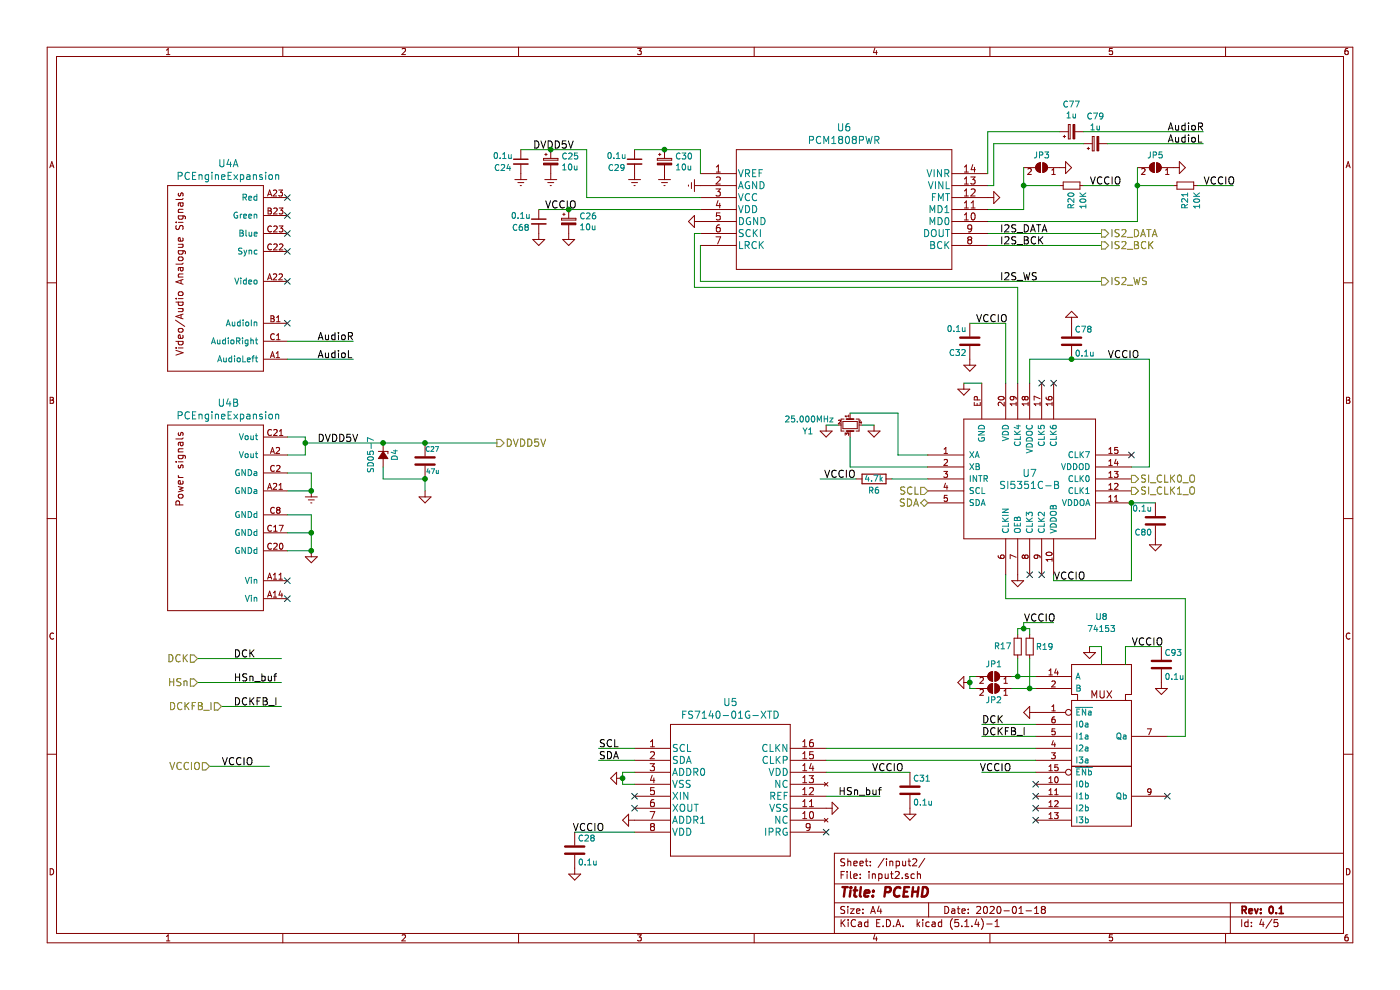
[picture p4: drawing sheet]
EESchema Schematic File Version 4
LIBS:pcehd-cache
EELAYER 30 0
EELAYER END
$Descr A4 11693 8268
encoding utf-8
Sheet 4 5
Title "PCEHD"
Date "2020-01-18"
Rev "0.1"
Comp ""
Comment1 ""
Comment2 ""
Comment3 ""
Comment4 ""
$EndDescr
Text Label 1850 6400 0    60   ~ 0
VCCIO
Text HLabel 1650 5500 0    60   Input ~ 0
DCK
Text HLabel 1650 5700 0    60   Input ~ 0
HSn
Text Label 1950 5700 0    60   ~ 0
HSn_buf
Text Label 1950 5500 0    60   ~ 0
DCK
NoConn ~ 2400 5000
NoConn ~ 2400 4850
Connection ~ 2600 4600
Wire Wire Line
	2400 4600 2600 4600
Wire Wire Line
	2600 4450 2600 4600
Connection ~ 2600 4450
Wire Wire Line
	2400 4450 2600 4450
Wire Wire Line
	2600 4300 2600 4450
Wire Wire Line
	2400 4300 2600 4300
$Comp
L pcehd-rescue:GND-power #PWR?
U 1 1
P 2600 4600
AR Path="/5A43CDD8/5ED1A2D1" Ref="#PWR?"  Part="1" 
AR Path="/5ECF4034/5ED1A2D1" Ref="#PWR051"  Part="1" 
F 0 "#PWR051" H 2600 4600 30  0001 C CNN
F 1 "GND" H 2600 4530 30  0001 C CNN
F 2 "" H 2600 4600 60  0001 C CNN
F 3 "" H 2600 4600 60  0000 C CNN
	1    2600 4600
	1    0    0    -1  
$EndComp
Wire Wire Line
	2550 3800 2400 3800
Wire Wire Line
	2400 3650 2550 3650
$Comp
L pcengine_expansion:PCEngineExpansion U?
U 2 1
P 2200 4250
AR Path="/5A43CDD8/5ED1A2C5" Ref="U?"  Part="2" 
AR Path="/5ECF4034/5ED1A2C5" Ref="U4"  Part="2" 
F 0 "U4" H 1908 5137 60  0000 C CNN
F 1 "PCEngineExpansion" H 1908 5031 60  0000 C CNN
F 2 "pcengine_expansion:PCEngineExpansion" H 2200 4250 60  0001 C CNN
F 3 "" H 2200 4250 60  0001 C CNN
	2    2200 4250
	1    0    0    -1  
$EndComp
Text HLabel 4150 3700 2    60   Output ~ 0
DVDD5V
Connection ~ 3200 3700
Wire Wire Line
	3200 3900 3200 4000
$Comp
L pcehd-rescue:GND-power #PWR?
U 1 1
P 3550 4100
AR Path="/5A43CDD8/5ED1A2B6" Ref="#PWR?"  Part="1" 
AR Path="/5ECF4034/5ED1A2B6" Ref="#PWR052"  Part="1" 
F 0 "#PWR052" H 3550 4100 30  0001 C CNN
F 1 "GND" H 3550 4030 30  0001 C CNN
F 2 "" H 3550 4100 60  0001 C CNN
F 3 "" H 3550 4100 60  0000 C CNN
	1    3550 4100
	1    0    0    -1  
$EndComp
$Comp
L pcehd-rescue:D_Zener_Small_ALT-Device D?
U 1 1
P 3200 3800
AR Path="/5A43CDD8/5ED1A2B0" Ref="D?"  Part="1" 
AR Path="/5ECF4034/5ED1A2B0" Ref="D4"  Part="1" 
F 0 "D4" H 3200 3900 50  0000 C CNN
F 1 "SD05-7" H 3200 3700 50  0000 C CNN
F 2 "custom_components:SOD-323_Handsoldering" H 3200 3800 50  0001 C CNN
F 3 "" H 3200 3800 50  0000 C CNN
	1    3200 3800
	0    1    1    0   
$EndComp
$Comp
L pcehd-rescue:C-Device C?
U 1 1
P 3550 3850
AR Path="/5A43CDD8/5ED1A2AA" Ref="C?"  Part="1" 
AR Path="/5ECF4034/5ED1A2AA" Ref="C27"  Part="1" 
F 0 "C27" H 3550 3950 40  0000 L CNN
F 1 "47u" H 3556 3765 40  0000 L CNN
F 2 "custom_components:SM0603_Capa_libcms" H 3588 3700 30  0001 C CNN
F 3 "~" H 3550 3850 60  0000 C CNN
	1    3550 3850
	1    0    0    -1  
$EndComp
NoConn ~ 2400 1650
NoConn ~ 2400 1800
NoConn ~ 2400 1950
NoConn ~ 2400 2100
$Comp
L pcengine_expansion:PCEngineExpansion U?
U 1 1
P 2200 2250
AR Path="/5A43CDD8/5ED1A2A4" Ref="U?"  Part="1" 
AR Path="/5ECF4034/5ED1A2A4" Ref="U4"  Part="1" 
F 0 "U4" H 1908 3137 60  0000 C CNN
F 1 "PCEngineExpansion" H 1908 3031 60  0000 C CNN
F 2 "pcengine_expansion:PCEngineExpansion" H 2200 2250 60  0001 C CNN
F 3 "" H 2200 2250 60  0001 C CNN
	1    2200 2250
	1    0    0    -1  
$EndComp
NoConn ~ 2400 2350
NoConn ~ 2400 2700
Text Label 7550 6450 2    60   ~ 0
VCCIO
$Comp
L pcehd-rescue:C-Device C?
U 1 1
P 7600 6600
AR Path="/5A43CDD8/5E1E846B" Ref="C?"  Part="1" 
AR Path="/5ECF4034/5E1E846B" Ref="C31"  Part="1" 
F 0 "C31" H 7625 6700 50  0000 L CNN
F 1 "0.1u" H 7625 6500 50  0000 L CNN
F 2 "custom_components:SM0603_Capa_libcms" H 7638 6450 50  0001 C CNN
F 3 "" H 7600 6600 50  0000 C CNN
	1    7600 6600
	1    0    0    -1  
$EndComp
$Comp
L pcehd-rescue:GND-power #PWR?
U 1 1
P 7600 6750
AR Path="/5A43CDD8/5E1E8472" Ref="#PWR?"  Part="1" 
AR Path="/5ECF4034/5E1E8472" Ref="#PWR056"  Part="1" 
F 0 "#PWR056" H 7600 6750 30  0001 C CNN
F 1 "GND" H 7600 6680 30  0001 C CNN
F 2 "" H 7600 6750 60  0001 C CNN
F 3 "" H 7600 6750 60  0000 C CNN
	1    7600 6750
	1    0    0    -1  
$EndComp
Wire Wire Line
	6900 6450 7600 6450
$Comp
L custom_components:FS7140-01G-XTD U5
U 1 1
P 5300 6250
F 0 "U5" H 6100 6637 60  0000 C CNN
F 1 "FS7140-01G-XTD" H 6100 6531 60  0000 C CNN
F 2 "custom_components:FS7140-01G-XTD" H 6100 6490 60  0001 C CNN
F 3 "" H 5300 6250 60  0000 C CNN
	1    5300 6250
	1    0    0    -1  
$EndComp
Wire Wire Line
	5300 6250 5000 6250
Wire Wire Line
	5300 6350 5000 6350
Text Label 5000 6250 0    60   ~ 0
SCL
Text Label 5000 6350 0    60   ~ 0
SDA
Text Label 7000 6650 0    60   ~ 0
HSn_buf
$Comp
L pcehd-rescue:GND-power #PWR?
U 1 1
P 5300 6850
AR Path="/5A43CDD8/5E1D2603" Ref="#PWR?"  Part="1" 
AR Path="/5ECF4034/5E1D2603" Ref="#PWR046"  Part="1" 
F 0 "#PWR046" H 5300 6850 30  0001 C CNN
F 1 "GND" H 5300 6780 30  0001 C CNN
F 2 "" H 5300 6850 60  0001 C CNN
F 3 "" H 5300 6850 60  0000 C CNN
	1    5300 6850
	0    1    1    0   
$EndComp
$Comp
L pcehd-rescue:GND-power #PWR?
U 1 1
P 5200 6500
AR Path="/5A43CDD8/5E1D32B2" Ref="#PWR?"  Part="1" 
AR Path="/5ECF4034/5E1D32B2" Ref="#PWR044"  Part="1" 
F 0 "#PWR044" H 5200 6500 30  0001 C CNN
F 1 "GND" H 5200 6430 30  0001 C CNN
F 2 "" H 5200 6500 60  0001 C CNN
F 3 "" H 5200 6500 60  0000 C CNN
	1    5200 6500
	0    1    1    0   
$EndComp
Wire Wire Line
	5300 6450 5200 6450
Wire Wire Line
	5200 6450 5200 6500
Wire Wire Line
	5200 6500 5200 6550
Wire Wire Line
	5200 6550 5300 6550
Connection ~ 5200 6500
Text Label 5050 6950 2    60   ~ 0
VCCIO
$Comp
L pcehd-rescue:C-Device C?
U 1 1
P 4800 7100
AR Path="/5A43CDD8/5E1DCFB5" Ref="C?"  Part="1" 
AR Path="/5ECF4034/5E1DCFB5" Ref="C28"  Part="1" 
F 0 "C28" H 4825 7200 50  0000 L CNN
F 1 "0.1u" H 4825 7000 50  0000 L CNN
F 2 "custom_components:SM0603_Capa_libcms" H 4838 6950 50  0001 C CNN
F 3 "" H 4800 7100 50  0000 C CNN
	1    4800 7100
	1    0    0    -1  
$EndComp
Wire Wire Line
	4800 6950 5300 6950
$Comp
L pcehd-rescue:GND-power #PWR?
U 1 1
P 4800 7250
AR Path="/5A43CDD8/5E1E21F0" Ref="#PWR?"  Part="1" 
AR Path="/5ECF4034/5E1E21F0" Ref="#PWR042"  Part="1" 
F 0 "#PWR042" H 4800 7250 30  0001 C CNN
F 1 "GND" H 4800 7180 30  0001 C CNN
F 2 "" H 4800 7250 60  0001 C CNN
F 3 "" H 4800 7250 60  0000 C CNN
	1    4800 7250
	1    0    0    -1  
$EndComp
NoConn ~ 5300 6650
NoConn ~ 5300 6750
$Comp
L pcehd-rescue:GND-power #PWR?
U 1 1
P 6900 6750
AR Path="/5A43CDD8/5E3E54CA" Ref="#PWR?"  Part="1" 
AR Path="/5ECF4034/5E3E54CA" Ref="#PWR054"  Part="1" 
F 0 "#PWR054" H 6900 6750 30  0001 C CNN
F 1 "GND" H 6900 6680 30  0001 C CNN
F 2 "" H 6900 6750 60  0001 C CNN
F 3 "" H 6900 6750 60  0000 C CNN
	1    6900 6750
	0    -1   -1   0   
$EndComp
NoConn ~ 6900 6950
Text HLabel 1850 5900 0    60   Input ~ 0
DCKFB_I
Text Label 8200 6050 0    60   ~ 0
DCK
Text Label 8550 5200 0    60   ~ 0
VCCIO
Wire Wire Line
	8550 5250 8600 5250
Connection ~ 8550 5250
Wire Wire Line
	8550 5200 8800 5200
Wire Wire Line
	8550 5250 8550 5200
Wire Wire Line
	8600 5250 8600 5300
Wire Wire Line
	8500 5250 8550 5250
Wire Wire Line
	8500 5300 8500 5250
Wire Wire Line
	8600 5750 8650 5750
Connection ~ 8600 5750
Wire Wire Line
	8600 5500 8600 5750
Wire Wire Line
	8500 5650 8650 5650
Connection ~ 8500 5650
Wire Wire Line
	8500 5500 8500 5650
$Comp
L pcehd-rescue:R_Small-Device R?
U 1 1
P 8500 5400
AR Path="/5A43CDD8/6105F10D" Ref="R?"  Part="1" 
AR Path="/5ECF4034/6105F10D" Ref="R17"  Part="1" 
F 0 "R17" H 8700 5400 50  0000 R CNN
F 1 "10K" H 8850 5450 50  0001 R CNN
F 2 "custom_components:SM0603_Resistor_libcms" H 8500 5400 50  0001 C CNN
F 3 "~" H 8500 5400 50  0001 C CNN
	1    8500 5400
	-1   0    0    1   
$EndComp
$Comp
L pcehd-rescue:R_Small-Device R?
U 1 1
P 8600 5400
AR Path="/5A43CDD8/6105F107" Ref="R?"  Part="1" 
AR Path="/5ECF4034/6105F107" Ref="R19"  Part="1" 
F 0 "R19" H 8650 5400 50  0000 L CNN
F 1 "10K" H 8659 5355 50  0001 L CNN
F 2 "custom_components:SM0603_Resistor_libcms" H 8600 5400 50  0001 C CNN
F 3 "~" H 8600 5400 50  0001 C CNN
	1    8600 5400
	1    0    0    -1  
$EndComp
Wire Wire Line
	8450 5750 8600 5750
Wire Wire Line
	8450 5650 8500 5650
Connection ~ 8100 5700
Wire Wire Line
	8100 5750 8150 5750
Wire Wire Line
	8100 5700 8100 5750
Wire Wire Line
	8100 5650 8100 5700
Wire Wire Line
	8150 5650 8100 5650
$Comp
L pcehd-rescue:GND-power #PWR?
U 1 1
P 8100 5700
AR Path="/5A43CDD8/6105F0FA" Ref="#PWR?"  Part="1" 
AR Path="/5ECF4034/6105F0FA" Ref="#PWR059"  Part="1" 
F 0 "#PWR059" H 8100 5700 30  0001 C CNN
F 1 "GND" H 8100 5630 30  0001 C CNN
F 2 "" H 8100 5700 60  0001 C CNN
F 3 "" H 8100 5700 60  0000 C CNN
	1    8100 5700
	0    1    1    0   
$EndComp
$Comp
L pcehd-rescue:SolderJumper_2_Open-Jumper JP?
U 1 1
P 8300 5750
AR Path="/5A43CDD8/6105F0F4" Ref="JP?"  Part="1" 
AR Path="/5ECF4034/6105F0F4" Ref="JP2"  Part="1" 
F 0 "JP2" H 8300 5850 50  0000 C CNN
F 1 "SolderJumper_2_Open" H 8300 5864 50  0001 C CNN
F 2 "Jumper:SolderJumper-2_P1.3mm_Open_RoundedPad1.0x1.5mm" H 8300 5750 50  0001 C CNN
F 3 "~" H 8300 5750 50  0001 C CNN
	1    8300 5750
	-1   0    0    1   
$EndComp
$Comp
L pcehd-rescue:SolderJumper_2_Open-Jumper JP?
U 1 1
P 8300 5650
AR Path="/5A43CDD8/6105F0EE" Ref="JP?"  Part="1" 
AR Path="/5ECF4034/6105F0EE" Ref="JP1"  Part="1" 
F 0 "JP1" H 8300 5550 50  0000 C CNN
F 1 "SolderJumper_2_Open" H 8300 5764 50  0001 C CNN
F 2 "Jumper:SolderJumper-2_P1.3mm_Open_RoundedPad1.0x1.5mm" H 8300 5650 50  0001 C CNN
F 3 "~" H 8300 5650 50  0001 C CNN
	1    8300 5650
	-1   0    0    1   
$EndComp
NoConn ~ 8650 6850
NoConn ~ 8650 6750
NoConn ~ 8650 6650
NoConn ~ 8650 6550
NoConn ~ 8700 4800
NoConn ~ 8600 4800
Wire Wire Line
	7100 3450 7500 3450
Wire Wire Line
	7100 3900 7750 3900
Wire Wire Line
	7200 3550 7300 3550
Wire Wire Line
	7000 3550 6900 3550
$Comp
L pcehd-rescue:GND-power #PWR?
U 1 1
P 6900 3550
AR Path="/5A43CDD8/6105F0BB" Ref="#PWR?"  Part="1" 
AR Path="/5ECF4034/6105F0BB" Ref="#PWR053"  Part="1" 
F 0 "#PWR053" H 6900 3550 30  0001 C CNN
F 1 "GND" H 6900 3480 30  0001 C CNN
F 2 "" H 6900 3550 60  0001 C CNN
F 3 "" H 6900 3550 60  0000 C CNN
	1    6900 3550
	1    0    0    -1  
$EndComp
$Comp
L pcehd-rescue:GND-power #PWR?
U 1 1
P 7300 3550
AR Path="/5A43CDD8/6105F0B5" Ref="#PWR?"  Part="1" 
AR Path="/5ECF4034/6105F0B5" Ref="#PWR055"  Part="1" 
F 0 "#PWR055" H 7300 3550 30  0001 C CNN
F 1 "GND" H 7300 3480 30  0001 C CNN
F 2 "" H 7300 3550 60  0001 C CNN
F 3 "" H 7300 3550 60  0000 C CNN
	1    7300 3550
	1    0    0    -1  
$EndComp
Wire Wire Line
	7500 3800 7750 3800
Wire Wire Line
	7500 3450 7500 3800
Wire Wire Line
	7100 3650 7100 3900
$Comp
L pcehd-rescue:Crystal_GND24_Small-Device Y?
U 1 1
P 7100 3550
AR Path="/5A43CDD8/6105F0AC" Ref="Y?"  Part="1" 
AR Path="/5ECF4034/6105F0AC" Ref="Y1"  Part="1" 
F 0 "Y1" V 7150 3150 50  0000 L CNN
F 1 "25.000MHz" V 7050 3000 50  0000 L CNN
F 2 "Crystal:Crystal_SMD_SeikoEpson_FA238-4Pin_3.2x2.5mm_HandSoldering" H 7100 3550 50  0001 C CNN
F 3 "~" H 7100 3550 50  0001 C CNN
	1    7100 3550
	0    1    1    0   
$EndComp
Wire Wire Line
	7150 4000 6850 4000
Text Label 7150 4000 2    60   ~ 0
VCCIO
$Comp
L pcehd-rescue:R-Device R?
U 1 1
P 7300 4000
AR Path="/5A43CDD8/6105F0A4" Ref="R?"  Part="1" 
AR Path="/5ECF4034/6105F0A4" Ref="R6"  Part="1" 
F 0 "R6" V 7200 4000 50  0000 C CNN
F 1 "4.7k" V 7300 4000 50  0000 C CNN
F 2 "custom_components:SM0603_Resistor_libcms" V 7230 4000 50  0001 C CNN
F 3 "" H 7300 4000 50  0001 C CNN
	1    7300 4000
	0    -1   -1   0   
$EndComp
Wire Wire Line
	7450 4000 7750 4000
NoConn ~ 9750 6650
Text Label 8450 6450 2    60   ~ 0
VCCIO
$Comp
L pcehd-rescue:GND-power #PWR?
U 1 1
P 8650 5950
AR Path="/5A43CDD8/6105F09A" Ref="#PWR?"  Part="1" 
AR Path="/5ECF4034/6105F09A" Ref="#PWR062"  Part="1" 
F 0 "#PWR062" H 8650 5950 30  0001 C CNN
F 1 "GND" H 8650 5880 30  0001 C CNN
F 2 "" H 8650 5950 60  0001 C CNN
F 3 "" H 8650 5950 60  0000 C CNN
	1    8650 5950
	0    1    1    0   
$EndComp
Wire Wire Line
	8650 6050 8200 6050
$Comp
L pcehd-rescue:74153-74xx_IEEE U?
U 1 1
P 9200 6300
AR Path="/5A43CDD8/6105F08E" Ref="U?"  Part="1" 
AR Path="/5ECF4034/6105F08E" Ref="U8"  Part="1" 
AR Path="/6105F08E" Ref="U8"  Part="1" 
F 0 "U8" H 9200 7450 50  0000 C CNN
F 1 "74153" H 9200 7350 50  0000 C CNN
F 2 "Package_SO:SOIC-16_3.9x9.9mm_P1.27mm" H 9200 6300 60  0001 C CNN
F 3 "" H 9200 6300 60  0001 C CNN
	1    9200 6300
	1    0    0    -1  
$EndComp
$Comp
L pcehd-rescue:GND-power #PWR?
U 1 1
P 8500 4800
AR Path="/5A43CDD8/6105F088" Ref="#PWR?"  Part="1" 
AR Path="/5ECF4034/6105F088" Ref="#PWR061"  Part="1" 
F 0 "#PWR061" H 8500 4800 30  0001 C CNN
F 1 "GND" H 8500 4730 30  0001 C CNN
F 2 "" H 8500 4800 60  0001 C CNN
F 3 "" H 8500 4800 60  0000 C CNN
	1    8500 4800
	1    0    0    -1  
$EndComp
NoConn ~ 8800 3200
Text HLabel 7750 4200 0    60   BiDi ~ 0
SDA
Text HLabel 7750 4100 0    60   Input ~ 0
SCL
Connection ~ 9450 4200
Wire Wire Line
	9450 4850 9450 4200
Wire Wire Line
	8800 4850 9450 4850
Wire Wire Line
	8950 3000 8600 3000
Text Label 8150 2700 0    60   ~ 0
VCCIO
Wire Wire Line
	8400 2700 8100 2700
Connection ~ 8950 3000
Wire Wire Line
	9600 3000 8950 3000
Wire Wire Line
	8200 3200 8050 3200
Wire Wire Line
	9600 3900 9600 3000
Wire Wire Line
	9450 3900 9600 3900
Wire Wire Line
	8800 4850 8800 4800
Wire Wire Line
	9450 4200 9650 4200
Wire Wire Line
	8600 3000 8600 3200
Wire Wire Line
	8400 2700 8400 3200
Text HLabel 9450 4100 2    60   Output ~ 0
SI_CLK1_O
$Comp
L pcehd-rescue:C-Device C?
U 1 1
P 8100 2850
AR Path="/5A43CDD8/6105F06F" Ref="C?"  Part="1" 
AR Path="/5ECF4034/6105F06F" Ref="C32"  Part="1" 
F 0 "C32" H 8125 2950 50  0000 L CNN
F 1 "0.1u" H 8125 2750 50  0000 L CNN
F 2 "custom_components:SM0603_Capa_libcms" H 8138 2700 50  0001 C CNN
F 3 "" H 8100 2850 50  0000 C CNN
	1    8100 2850
	-1   0    0    1   
$EndComp
$Comp
L pcehd-rescue:GND-power #PWR?
U 1 1
P 8950 2700
AR Path="/5A43CDD8/6105F069" Ref="#PWR?"  Part="1" 
AR Path="/5ECF4034/6105F069" Ref="#PWR064"  Part="1" 
F 0 "#PWR064" H 8950 2700 30  0001 C CNN
F 1 "GND" H 8950 2630 30  0001 C CNN
F 2 "" H 8950 2700 60  0001 C CNN
F 3 "" H 8950 2700 60  0000 C CNN
	1    8950 2700
	-1   0    0    1   
$EndComp
$Comp
L pcehd-rescue:GND-power #PWR?
U 1 1
P 9650 4500
AR Path="/5A43CDD8/6105F063" Ref="#PWR?"  Part="1" 
AR Path="/5ECF4034/6105F063" Ref="#PWR065"  Part="1" 
F 0 "#PWR065" H 9650 4500 30  0001 C CNN
F 1 "GND" H 9650 4430 30  0001 C CNN
F 2 "" H 9650 4500 60  0001 C CNN
F 3 "" H 9650 4500 60  0000 C CNN
	1    9650 4500
	1    0    0    -1  
$EndComp
Text Label 8800 4850 0    60   ~ 0
VCCIO
$Comp
L pcehd-rescue:C-Device C?
U 1 1
P 9650 4350
AR Path="/5A43CDD8/6105F05C" Ref="C?"  Part="1" 
AR Path="/5ECF4034/6105F05C" Ref="C80"  Part="1" 
F 0 "C80" H 9675 4450 50  0000 L CNN
F 1 "0.1u" H 9675 4250 50  0000 L CNN
F 2 "custom_components:SM0603_Capa_libcms" H 9688 4200 50  0001 C CNN
F 3 "" H 9650 4350 50  0000 C CNN
	1    9650 4350
	-1   0    0    1   
$EndComp
NoConn ~ 8700 3200
NoConn ~ 9450 3800
Text Label 9250 3000 0    60   ~ 0
VCCIO
$Comp
L pcehd-rescue:GND-power #PWR?
U 1 1
P 8100 3000
AR Path="/5A43CDD8/6105F052" Ref="#PWR?"  Part="1" 
AR Path="/5ECF4034/6105F052" Ref="#PWR058"  Part="1" 
F 0 "#PWR058" H 8100 3000 30  0001 C CNN
F 1 "GND" H 8100 2930 30  0001 C CNN
F 2 "" H 8100 3000 60  0001 C CNN
F 3 "" H 8100 3000 60  0000 C CNN
	1    8100 3000
	1    0    0    -1  
$EndComp
$Comp
L pcehd-rescue:C-Device C?
U 1 1
P 8950 2850
AR Path="/5A43CDD8/6105F04C" Ref="C?"  Part="1" 
AR Path="/5ECF4034/6105F04C" Ref="C78"  Part="1" 
F 0 "C78" H 8975 2950 50  0000 L CNN
F 1 "0.1u" H 8975 2750 50  0000 L CNN
F 2 "custom_components:SM0603_Capa_libcms" H 8988 2700 50  0001 C CNN
F 3 "" H 8950 2850 50  0000 C CNN
	1    8950 2850
	1    0    0    -1  
$EndComp
$Comp
L pcehd-rescue:GND-power #PWR?
U 1 1
P 8050 3200
AR Path="/5A43CDD8/6105F046" Ref="#PWR?"  Part="1" 
AR Path="/5ECF4034/6105F046" Ref="#PWR057"  Part="1" 
F 0 "#PWR057" H 8050 3200 30  0001 C CNN
F 1 "GND" H 8050 3130 30  0001 C CNN
F 2 "" H 8050 3200 60  0001 C CNN
F 3 "" H 8050 3200 60  0000 C CNN
	1    8050 3200
	1    0    0    -1  
$EndComp
$Comp
L custom_components:Si5351C U?
U 1 1
P 8600 4000
AR Path="/5A43CDD8/6105F040" Ref="U?"  Part="1" 
AR Path="/5ECF4034/6105F040" Ref="U7"  Part="1" 
F 0 "U7" H 8600 4050 60  0000 C CNN
F 1 "SI5351C-B" H 8600 3950 60  0000 C CNN
F 2 "custom_components:QFN-20-1EP_4x4mm_Pitch0.5mm_Handsoldering" H 8600 4000 60  0001 C CNN
F 3 "" H 8600 4000 60  0001 C CNN
	1    8600 4000
	1    0    0    -1  
$EndComp
$Comp
L pcehd-rescue:GND-power #PWR?
U 1 1
P 4500 1950
AR Path="/54FF6758/5E5BBEE4" Ref="#PWR?"  Part="1" 
AR Path="/5ECF4034/5E5BBEE4" Ref="#PWR097"  Part="1" 
F 0 "#PWR097" H 4500 1950 30  0001 C CNN
F 1 "GND" H 4500 1880 30  0001 C CNN
F 2 "" H 4500 1950 60  0001 C CNN
F 3 "" H 4500 1950 60  0000 C CNN
	1    4500 1950
	1    0    0    -1  
$EndComp
$Comp
L pcehd-rescue:GND-power #PWR?
U 1 1
P 4750 1950
AR Path="/54FF6758/5E5BBEDE" Ref="#PWR?"  Part="1" 
AR Path="/5ECF4034/5E5BBEDE" Ref="#PWR0119"  Part="1" 
F 0 "#PWR0119" H 4750 1950 30  0001 C CNN
F 1 "GND" H 4750 1880 30  0001 C CNN
F 2 "" H 4750 1950 60  0001 C CNN
F 3 "" H 4750 1950 60  0000 C CNN
	1    4750 1950
	1    0    0    -1  
$EndComp
Text Label 4550 1750 0    60   ~ 0
VCCIO
$Comp
L pcehd-rescue:C_Small-Device C?
U 1 1
P 4500 1850
AR Path="/54FF6758/5E5BBED4" Ref="C?"  Part="1" 
AR Path="/5ECF4034/5E5BBED4" Ref="C68"  Part="1" 
F 0 "C68" H 4350 1800 50  0000 C CNN
F 1 "0.1u" H 4350 1900 50  0000 C CNN
F 2 "custom_components:SM0603_Capa_libcms" H 4500 1850 50  0001 C CNN
F 3 "" H 4500 1850 50  0001 C CNN
	1    4500 1850
	1    0    0    -1  
$EndComp
Text Label 8350 2350 0    60   ~ 0
I2S_WS
Text Label 8350 2050 0    60   ~ 0
I2S_BCK
Text Label 8350 1950 0    60   ~ 0
I2S_DATA
Wire Wire Line
	8400 4800 8400 5000
Wire Wire Line
	8400 5000 9900 5000
Wire Wire Line
	9900 5000 9900 6150
Wire Wire Line
	9750 6150 9900 6150
$Comp
L custom_components:PCM1808PWR U6
U 1 1
P 5850 1450
F 0 "U6" H 7050 1837 60  0000 C CNN
F 1 "PCM1808PWR" H 7050 1731 60  0000 C CNN
F 2 "custom_components:PCM1808PWR" H 7050 1690 60  0001 C CNN
F 3 "" H 5850 1450 60  0000 C CNN
	1    5850 1450
	1    0    0    -1  
$EndComp
$Comp
L pcehd-rescue:GND-power #PWR?
U 1 1
P 5850 1850
AR Path="/54FF6758/5E613055" Ref="#PWR?"  Part="1" 
AR Path="/5ECF4034/5E613055" Ref="#PWR050"  Part="1" 
F 0 "#PWR050" H 5850 1850 30  0001 C CNN
F 1 "GND" H 5850 1780 30  0001 C CNN
F 2 "" H 5850 1850 60  0001 C CNN
F 3 "" H 5850 1850 60  0000 C CNN
	1    5850 1850
	0    1    1    0   
$EndComp
Wire Wire Line
	5850 1450 5850 1250
Wire Wire Line
	2400 2850 2950 2850
Wire Wire Line
	2400 3000 2950 3000
Text Label 2650 2850 0    60   ~ 0
AudioR
Text Label 2650 3000 0    60   ~ 0
AudioL
Text Label 9750 1100 0    60   ~ 0
AudioR
Text Label 9750 1200 0    60   ~ 0
AudioL
Text HLabel 9200 1950 2    60   Output ~ 0
IS2_DATA
Text HLabel 9200 2050 2    60   Output ~ 0
IS2_BCK
Text HLabel 9200 2350 2    60   Output ~ 0
IS2_WS
Wire Wire Line
	8250 1950 9200 1950
Wire Wire Line
	8250 2050 9200 2050
Text HLabel 9450 4000 2    60   Output ~ 0
SI_CLK0_O
Wire Wire Line
	5850 1950 5800 1950
Text Label 1950 5900 0    60   ~ 0
DCKFB_I
Text Label 8200 6150 0    60   ~ 0
DCKFB_I
Wire Wire Line
	1850 5900 2350 5900
Wire Wire Line
	1750 6400 2250 6400
Text HLabel 1750 6400 0    60   Input ~ 0
VCCIO
Wire Wire Line
	1650 5500 2350 5500
Wire Wire Line
	1650 5700 2350 5700
Wire Wire Line
	2600 4100 2400 4100
Wire Wire Line
	2400 3950 2600 3950
Wire Wire Line
	2600 3950 2600 4100
$Comp
L pcehd-rescue:GNDREF-power #PWR039
U 1 1
P 2600 4100
F 0 "#PWR039" H 2600 3850 50  0001 C CNN
F 1 "GNDREF" H 2605 3927 50  0001 C CNN
F 2 "" H 2600 4100 50  0001 C CNN
F 3 "" H 2600 4100 50  0001 C CNN
	1    2600 4100
	1    0    0    -1  
$EndComp
Connection ~ 2600 4100
$Comp
L pcehd-rescue:GNDREF-power #PWR049
U 1 1
P 5850 1550
F 0 "#PWR049" H 5850 1300 50  0001 C CNN
F 1 "GNDREF" H 5855 1377 50  0001 C CNN
F 2 "" H 5850 1550 50  0001 C CNN
F 3 "" H 5850 1550 50  0001 C CNN
	1    5850 1550
	0    1    1    0   
$EndComp
$Comp
L pcehd-rescue:C_Small-Device C?
U 1 1
P 4350 1350
AR Path="/54FF6758/5E299675" Ref="C?"  Part="1" 
AR Path="/5ECF4034/5E299675" Ref="C24"  Part="1" 
F 0 "C24" H 4200 1300 50  0000 C CNN
F 1 "0.1u" H 4200 1400 50  0000 C CNN
F 2 "custom_components:SM0603_Capa_libcms" H 4350 1350 50  0001 C CNN
F 3 "" H 4350 1350 50  0001 C CNN
	1    4350 1350
	1    0    0    -1  
$EndComp
$Comp
L pcehd-rescue:GNDREF-power #PWR040
U 1 1
P 4350 1450
F 0 "#PWR040" H 4350 1200 50  0001 C CNN
F 1 "GNDREF" H 4355 1277 50  0001 C CNN
F 2 "" H 4350 1450 50  0001 C CNN
F 3 "" H 4350 1450 50  0001 C CNN
	1    4350 1450
	1    0    0    -1  
$EndComp
$Comp
L pcehd-rescue:GNDREF-power #PWR041
U 1 1
P 4600 1450
F 0 "#PWR041" H 4600 1200 50  0001 C CNN
F 1 "GNDREF" H 4605 1277 50  0001 C CNN
F 2 "" H 4600 1450 50  0001 C CNN
F 3 "" H 4600 1450 50  0001 C CNN
	1    4600 1450
	1    0    0    -1  
$EndComp
Text Label 4450 1250 0    60   ~ 0
DVDD5V
$Comp
L pcehd-rescue:C_Small-Device C?
U 1 1
P 5300 1350
AR Path="/54FF6758/5E2A9BF0" Ref="C?"  Part="1" 
AR Path="/5ECF4034/5E2A9BF0" Ref="C29"  Part="1" 
F 0 "C29" H 5150 1300 50  0000 C CNN
F 1 "0.1u" H 5150 1400 50  0000 C CNN
F 2 "custom_components:SM0603_Capa_libcms" H 5300 1350 50  0001 C CNN
F 3 "" H 5300 1350 50  0001 C CNN
	1    5300 1350
	1    0    0    -1  
$EndComp
$Comp
L pcehd-rescue:GNDREF-power #PWR045
U 1 1
P 5300 1450
F 0 "#PWR045" H 5300 1200 50  0001 C CNN
F 1 "GNDREF" H 5305 1277 50  0001 C CNN
F 2 "" H 5300 1450 50  0001 C CNN
F 3 "" H 5300 1450 50  0001 C CNN
	1    5300 1450
	1    0    0    -1  
$EndComp
$Comp
L pcehd-rescue:GNDREF-power #PWR048
U 1 1
P 5550 1450
F 0 "#PWR048" H 5550 1200 50  0001 C CNN
F 1 "GNDREF" H 5555 1277 50  0001 C CNN
F 2 "" H 5550 1450 50  0001 C CNN
F 3 "" H 5550 1450 50  0001 C CNN
	1    5550 1450
	1    0    0    -1  
$EndComp
Wire Wire Line
	4900 1250 4900 1650
Wire Wire Line
	4900 1650 5850 1650
Wire Wire Line
	9050 1100 10050 1100
Wire Wire Line
	9250 1200 10050 1200
Wire Wire Line
	4350 1250 4600 1250
Wire Wire Line
	4500 1750 4750 1750
$Comp
L pcehd-rescue:CP_Small-Device C25
U 1 1
P 4600 1350
F 0 "C25" H 4688 1396 50  0000 L CNN
F 1 "10u" H 4688 1305 50  0000 L CNN
F 2 "custom_components:SM0603_Capa_libcms" H 4600 1350 50  0001 C CNN
F 3 "~" H 4600 1350 50  0001 C CNN
	1    4600 1350
	1    0    0    -1  
$EndComp
Connection ~ 4600 1250
Wire Wire Line
	4600 1250 4900 1250
$Comp
L pcehd-rescue:CP_Small-Device C26
U 1 1
P 4750 1850
F 0 "C26" H 4838 1896 50  0000 L CNN
F 1 "10u" H 4838 1805 50  0000 L CNN
F 2 "custom_components:SM0603_Capa_libcms" H 4750 1850 50  0001 C CNN
F 3 "~" H 4750 1850 50  0001 C CNN
	1    4750 1850
	1    0    0    -1  
$EndComp
Connection ~ 4750 1750
Wire Wire Line
	4750 1750 5850 1750
Wire Wire Line
	5300 1250 5550 1250
$Comp
L pcehd-rescue:CP_Small-Device C30
U 1 1
P 5550 1350
F 0 "C30" H 5638 1396 50  0000 L CNN
F 1 "10u" H 5638 1305 50  0000 L CNN
F 2 "custom_components:SM0603_Capa_libcms" H 5550 1350 50  0001 C CNN
F 3 "~" H 5550 1350 50  0001 C CNN
	1    5550 1350
	1    0    0    -1  
$EndComp
Connection ~ 5550 1250
Wire Wire Line
	5550 1250 5850 1250
Wire Wire Line
	8300 1200 8300 1550
Wire Wire Line
	8300 1550 8250 1550
$Comp
L pcehd-rescue:CP_Small-Device C79
U 1 1
P 9150 1200
F 0 "C79" V 9375 1200 50  0000 C CNN
F 1 "1u" V 9284 1200 50  0000 C CNN
F 2 "custom_components:SM0603_Capa_libcms" H 9150 1200 50  0001 C CNN
F 3 "~" H 9150 1200 50  0001 C CNN
	1    9150 1200
	0    -1   -1   0   
$EndComp
Wire Wire Line
	8250 1450 8250 1100
$Comp
L pcehd-rescue:CP_Small-Device C77
U 1 1
P 8950 1100
F 0 "C77" V 9175 1100 50  0000 C CNN
F 1 "1u" V 9084 1100 50  0000 C CNN
F 2 "custom_components:SM0603_Capa_libcms" H 8950 1100 50  0001 C CNN
F 3 "~" H 8950 1100 50  0001 C CNN
	1    8950 1100
	0    -1   -1   0   
$EndComp
Wire Wire Line
	8300 1200 9050 1200
Wire Wire Line
	8250 1100 8850 1100
$Comp
L pcehd-rescue:SolderJumper_2_Open-Jumper JP?
U 1 1
P 8700 1400
AR Path="/5A43CDD8/5E309383" Ref="JP?"  Part="1" 
AR Path="/5ECF4034/5E309383" Ref="JP3"  Part="1" 
F 0 "JP3" H 8700 1300 50  0000 C CNN
F 1 "SolderJumper_2_Open" H 8700 1514 50  0001 C CNN
F 2 "Jumper:SolderJumper-2_P1.3mm_Open_RoundedPad1.0x1.5mm" H 8700 1400 50  0001 C CNN
F 3 "~" H 8700 1400 50  0001 C CNN
	1    8700 1400
	-1   0    0    1   
$EndComp
$Comp
L pcehd-rescue:SolderJumper_2_Open-Jumper JP?
U 1 1
P 9650 1400
AR Path="/5A43CDD8/5E30DFC8" Ref="JP?"  Part="1" 
AR Path="/5ECF4034/5E30DFC8" Ref="JP5"  Part="1" 
F 0 "JP5" H 9650 1300 50  0000 C CNN
F 1 "SolderJumper_2_Open" H 9650 1514 50  0001 C CNN
F 2 "Jumper:SolderJumper-2_P1.3mm_Open_RoundedPad1.0x1.5mm" H 9650 1400 50  0001 C CNN
F 3 "~" H 9650 1400 50  0001 C CNN
	1    9650 1400
	-1   0    0    1   
$EndComp
Wire Wire Line
	8250 1750 8550 1750
Wire Wire Line
	8250 1850 9500 1850
$Comp
L pcehd-rescue:R_Small-Device R?
U 1 1
P 8950 1550
AR Path="/5A43CDD8/5E334741" Ref="R?"  Part="1" 
AR Path="/5ECF4034/5E334741" Ref="R20"  Part="1" 
F 0 "R20" H 9000 1550 50  0000 L CNN
F 1 "10K" H 9000 1650 50  0000 L CNN
F 2 "custom_components:SM0603_Resistor_libcms" H 8950 1550 50  0001 C CNN
F 3 "~" H 8950 1550 50  0001 C CNN
	1    8950 1550
	0    1    1    0   
$EndComp
$Comp
L pcehd-rescue:R_Small-Device R?
U 1 1
P 9900 1550
AR Path="/5A43CDD8/5E33651E" Ref="R?"  Part="1" 
AR Path="/5ECF4034/5E33651E" Ref="R21"  Part="1" 
F 0 "R21" H 9950 1550 50  0000 L CNN
F 1 "10K" H 9950 1650 50  0000 L CNN
F 2 "custom_components:SM0603_Resistor_libcms" H 9900 1550 50  0001 C CNN
F 3 "~" H 9900 1550 50  0001 C CNN
	1    9900 1550
	0    1    1    0   
$EndComp
$Comp
L pcehd-rescue:GND-power #PWR?
U 1 1
P 8850 1400
AR Path="/54FF6758/5E33869A" Ref="#PWR?"  Part="1" 
AR Path="/5ECF4034/5E33869A" Ref="#PWR063"  Part="1" 
F 0 "#PWR063" H 8850 1400 30  0001 C CNN
F 1 "GND" H 8850 1330 30  0001 C CNN
F 2 "" H 8850 1400 60  0001 C CNN
F 3 "" H 8850 1400 60  0000 C CNN
	1    8850 1400
	0    -1   -1   0   
$EndComp
$Comp
L pcehd-rescue:GND-power #PWR?
U 1 1
P 8250 1650
AR Path="/54FF6758/5E33899C" Ref="#PWR?"  Part="1" 
AR Path="/5ECF4034/5E33899C" Ref="#PWR060"  Part="1" 
F 0 "#PWR060" H 8250 1650 30  0001 C CNN
F 1 "GND" H 8250 1580 30  0001 C CNN
F 2 "" H 8250 1650 60  0001 C CNN
F 3 "" H 8250 1650 60  0000 C CNN
	1    8250 1650
	0    -1   -1   0   
$EndComp
$Comp
L pcehd-rescue:GND-power #PWR?
U 1 1
P 9800 1400
AR Path="/54FF6758/5E338DF4" Ref="#PWR?"  Part="1" 
AR Path="/5ECF4034/5E338DF4" Ref="#PWR066"  Part="1" 
F 0 "#PWR066" H 9800 1400 30  0001 C CNN
F 1 "GND" H 9800 1330 30  0001 C CNN
F 2 "" H 9800 1400 60  0001 C CNN
F 3 "" H 9800 1400 60  0000 C CNN
	1    9800 1400
	0    -1   -1   0   
$EndComp
Text Label 9100 1550 0    60   ~ 0
VCCIO
Text Label 10050 1550 0    60   ~ 0
VCCIO
Wire Wire Line
	9050 1550 9350 1550
Wire Wire Line
	10000 1550 10300 1550
Wire Wire Line
	5850 2050 5850 2350
Wire Wire Line
	5850 2350 9200 2350
Text Label 2650 3700 0    60   ~ 0
DVDD5V
Wire Wire Line
	2550 3650 2550 3700
Wire Wire Line
	2550 3700 3200 3700
Connection ~ 2550 3700
Wire Wire Line
	2550 3700 2550 3800
$Comp
L pcehd-rescue:GND-power #PWR?
U 1 1
P 9100 5400
AR Path="/5A43CDD8/5E4525D6" Ref="#PWR?"  Part="1" 
AR Path="/5ECF4034/5E4525D6" Ref="#PWR0170"  Part="1" 
F 0 "#PWR0170" H 9100 5400 30  0001 C CNN
F 1 "GND" H 9100 5330 30  0001 C CNN
F 2 "" H 9100 5400 60  0001 C CNN
F 3 "" H 9100 5400 60  0000 C CNN
	1    9100 5400
	1    0    0    -1  
$EndComp
Wire Wire Line
	9100 5400 9200 5400
Wire Wire Line
	9200 5400 9200 5550
Wire Wire Line
	9400 5550 9400 5400
Wire Wire Line
	9400 5400 9700 5400
Text Label 9450 5400 0    60   ~ 0
VCCIO
Wire Wire Line
	6900 6250 8650 6250
Wire Wire Line
	6900 6350 8650 6350
Wire Wire Line
	8650 6150 8200 6150
Wire Wire Line
	8200 6450 8650 6450
Wire Wire Line
	8500 3200 8500 2400
Wire Wire Line
	8500 2400 5800 2400
Wire Wire Line
	5800 2400 5800 1950
Wire Wire Line
	6900 6650 7350 6650
Wire Wire Line
	8550 1400 8550 1550
Wire Wire Line
	9500 1400 9500 1550
Wire Wire Line
	8850 1550 8550 1550
Connection ~ 8550 1550
Wire Wire Line
	8550 1550 8550 1750
Wire Wire Line
	9800 1550 9500 1550
Connection ~ 9500 1550
Wire Wire Line
	9500 1550 9500 1850
$Comp
L pcehd-rescue:C-Device C?
U 1 1
P 9700 5550
AR Path="/5A43CDD8/5E2436B3" Ref="C?"  Part="1" 
AR Path="/5ECF4034/5E2436B3" Ref="C93"  Part="1" 
F 0 "C93" H 9725 5650 50  0000 L CNN
F 1 "0.1u" H 9725 5450 50  0000 L CNN
F 2 "custom_components:SM0603_Capa_libcms" H 9738 5400 50  0001 C CNN
F 3 "" H 9700 5550 50  0000 C CNN
	1    9700 5550
	1    0    0    -1  
$EndComp
$Comp
L pcehd-rescue:GND-power #PWR?
U 1 1
P 9700 5700
AR Path="/5A43CDD8/5E2445FC" Ref="#PWR?"  Part="1" 
AR Path="/5ECF4034/5E2445FC" Ref="#PWR0179"  Part="1" 
F 0 "#PWR0179" H 9700 5700 30  0001 C CNN
F 1 "GND" H 9700 5630 30  0001 C CNN
F 2 "" H 9700 5700 60  0001 C CNN
F 3 "" H 9700 5700 60  0000 C CNN
	1    9700 5700
	1    0    0    -1  
$EndComp
Wire Wire Line
	3550 4000 3550 4100
Connection ~ 3550 3700
Wire Wire Line
	3550 3700 4150 3700
Connection ~ 3550 4000
Wire Wire Line
	3200 3700 3550 3700
Wire Wire Line
	3200 4000 3550 4000
$EndSCHEMATC
